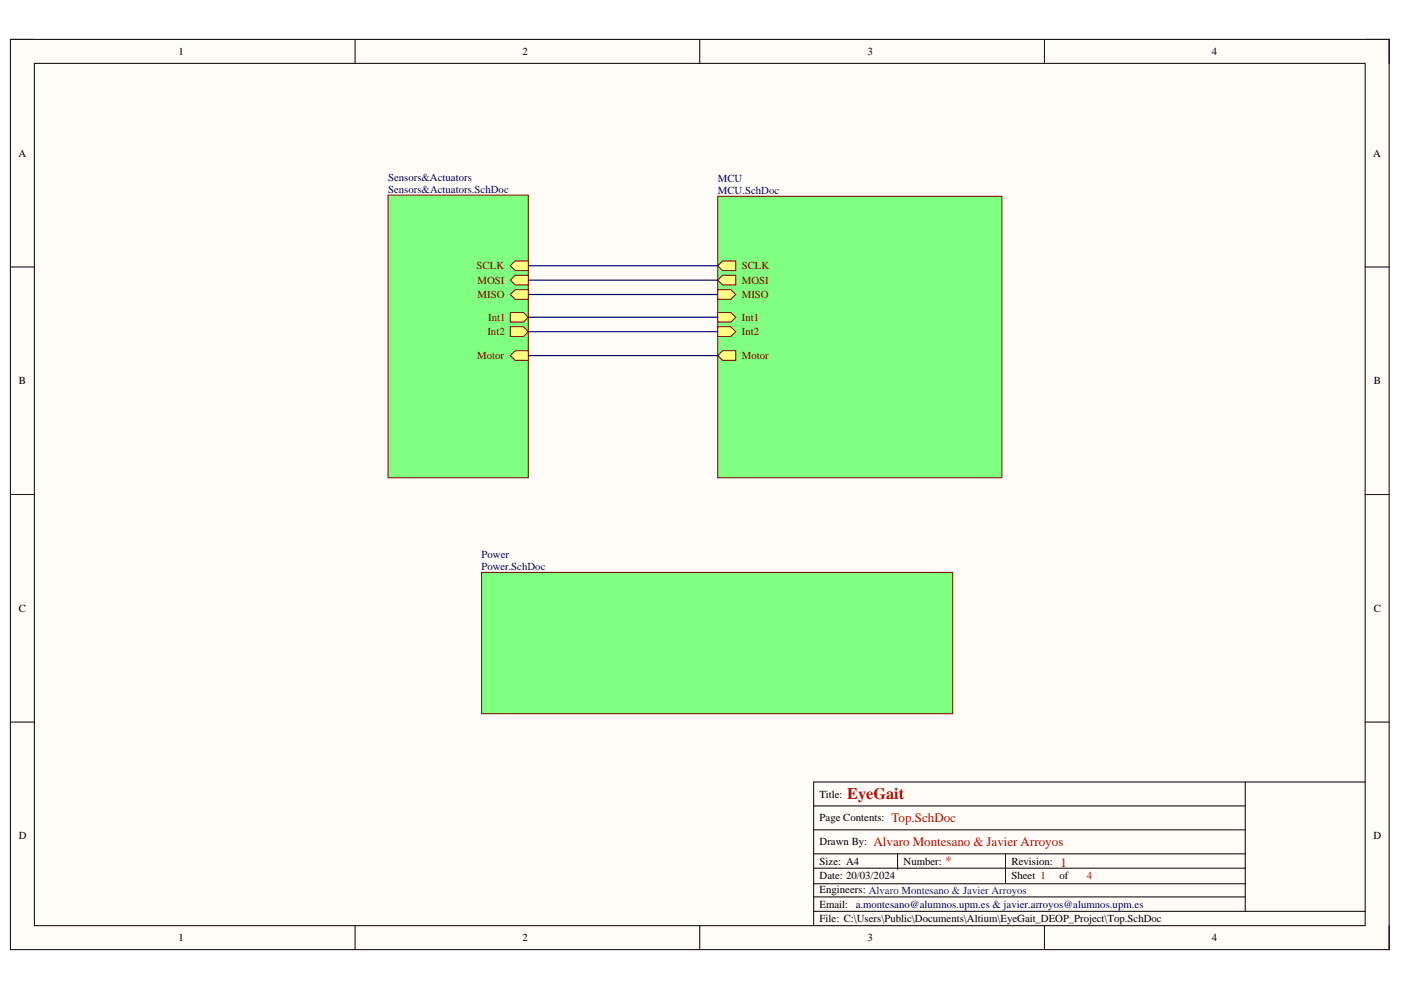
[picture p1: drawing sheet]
<svg xmlns="http://www.w3.org/2000/svg" width="297mm" height="210mm" viewBox="0 0 297 210" stroke-linecap="round" stroke-linejoin="round" font-family="sans-serif">
<path d="M2.2 8.4h292.3v192.9h-292.3z" fill-rule="evenodd" fill="#fffcf8"/>
<path d="M2.2 8.4h292.3v192.9h-292.3z" fill="none" stroke="#000" stroke-width=".21"/>
<path d="M7.3 13.4h282.1v182.9h-282.1z" fill-rule="evenodd" fill="#fffcf8"/>
<g fill="none" stroke="#000" stroke-width=".21">
<path d="M2.2 8.4h5.1M7.3 13.4h282.1v182.9h-282.1zM75.3 8.4v5M148.4 8.4v5M221.4 8.4v5M289.4 8.4h5.1v5M2.2 56.6h5.1M289.4 56.6h5.1M2.2 104.8h5.1M289.4 104.9h5.1M2.2 153.1h5.1M289.4 153.1h5.1"/>
<path d="M172.5 176h91.5M172.5 170.9h91.5M264 165.8v27.4M289.4 165.8h-116.9v30.5M75.3 196.3v5M148.4 196.3v5M172.5 181h91.5M172.5 187.4h91.5M172.5 184.1h91.5M172.5 190.2h91.5M172.5 193.2h116.9M190.3 181v3.3"/>
<path d="M213.2 181v6.1M221.4 196.3v5M294.5 196.3v5"/>
</g>
<path d="M82.3 41.4h29.7v59.9h-29.7z" fill-rule="evenodd" fill="#80ff80"/>
<path d="M82.3 41.4h29.7v59.9h-29.7z" fill="none" stroke="#800000" stroke-width=".21"/>
<path d="M108.2 66.3h2.8l1 1-1 1h-2.8z" fill-rule="evenodd" fill="#ffff80"/>
<path d="M108.2 66.3h2.8l1 1-1 1h-2.8z" fill="none" stroke="#800000" stroke-width=".21"/>
<path d="M108.2 69.3h2.8l1 1-1 1h-2.8z" fill-rule="evenodd" fill="#ffff80"/>
<path d="M108.2 69.3h2.8l1 1-1 1h-2.8z" fill="none" stroke="#800000" stroke-width=".21"/>
<path d="M108.2 62.4l1-1h2.8v2.1h-2.8z" fill-rule="evenodd" fill="#ffff80"/>
<path d="M108.2 62.4l1-1h2.8v2.1h-2.8z" fill="none" stroke="#800000" stroke-width=".21"/>
<path d="M108.2 75.4l1-1h2.8v2h-2.8z" fill-rule="evenodd" fill="#ffff80"/>
<path d="M108.2 75.4l1-1h2.8v2h-2.8z" fill="none" stroke="#800000" stroke-width=".21"/>
<path d="M109.2 55.3h2.8v2.1h-2.8l-1-1z" fill-rule="evenodd" fill="#ffff80"/>
<path d="M109.2 55.3h2.8v2.1h-2.8l-1-1z" fill="none" stroke="#800000" stroke-width=".21"/>
<path d="M109.2 58.4h2.8v2h-2.8l-1-1z" fill-rule="evenodd" fill="#ffff80"/>
<path d="M109.2 58.4h2.8v2h-2.8l-1-1z" fill="none" stroke="#800000" stroke-width=".21"/>
<path d="M152.2 41.6h60.2v59.7h-60.2z" fill-rule="evenodd" fill="#80ff80"/>
<path d="M152.2 41.6h60.2v59.7h-60.2z" fill="none" stroke="#800000" stroke-width=".21"/>
<path d="M153.2 55.3h2.8v2.1h-2.8l-1-1z" fill-rule="evenodd" fill="#ffff80"/>
<path d="M153.2 55.3h2.8v2.1h-2.8l-1-1z" fill="none" stroke="#800000" stroke-width=".21"/>
<path d="M153.2 58.4h2.8v2h-2.8l-1-1z" fill-rule="evenodd" fill="#ffff80"/>
<path d="M153.2 58.4h2.8v2h-2.8l-1-1z" fill="none" stroke="#800000" stroke-width=".21"/>
<path d="M152.2 61.4h2.8l1 1-1 1.1h-2.8z" fill-rule="evenodd" fill="#ffff80"/>
<path d="M152.2 61.4h2.8l1 1-1 1.1h-2.8z" fill="none" stroke="#800000" stroke-width=".21"/>
<path d="M152.2 75.4l1-1h2.8v2h-2.8z" fill-rule="evenodd" fill="#ffff80"/>
<path d="M152.2 75.4l1-1h2.8v2h-2.8z" fill="none" stroke="#800000" stroke-width=".21"/>
<path d="M152.2 69.3h2.8l1 1-1 1h-2.8z" fill-rule="evenodd" fill="#ffff80"/>
<path d="M152.2 69.3h2.8l1 1-1 1h-2.8z" fill="none" stroke="#800000" stroke-width=".21"/>
<path d="M152.2 66.3h2.8l1 1-1 1h-2.8z" fill-rule="evenodd" fill="#ffff80"/>
<path d="M152.2 66.3h2.8l1 1-1 1h-2.8z" fill="none" stroke="#800000" stroke-width=".21"/>
<path d="M102.1 121.4h99.9v29.9h-99.9z" fill-rule="evenodd" fill="#80ff80"/>
<path d="M102.1 121.4h99.9v29.9h-99.9z" fill="none" stroke="#800000" stroke-width=".21"/>
<path d="M112 59.4h40.2M112 56.4h40.2M112 62.4h40.2M112 75.4h40.2M112 67.3h40.2M112 70.3h40.2" fill="none" stroke="#000080" stroke-width=".25"/>
<text font-size="3.4" fill="#d50000" x="179.6" y="169.5">EyeGait</text>
<g font-size="2.7" fill="#d50000">
<text x="185.2" y="179.4">Alvaro Montesano &amp; Javier Arroyos</text>
<text x="189" y="174.3">Top.SchDoc</text>
<text x="200.5" y="183.5">*</text>
<text x="224.9" y="183.7">1</text>
</g>
<g font-size="2.3">
<text x="37.9" y="11.7">1</text>
<text x="110.8" y="11.7">2</text>
<text x="184" y="11.7">3</text>
<text x="256.9" y="11.7">4</text>
<text x="3.9" y="33.2">A</text>
<text x="291.1" y="33.2">A</text>
<text x="4" y="81.5">B</text>
<text x="291.3" y="81.5">B</text>
<text x="4" y="129.7">C</text>
<text x="291.3" y="129.7">C</text>
<text x="173.8" y="169.1">Title:</text>
<text x="4" y="178">D</text>
<text x="173.8" y="179.2">Drawn By:</text>
<text x="173.8" y="174.2">Page Contents:</text>
<text x="291.2" y="178">D</text>
<text x="173.8" y="183.3">Size: A4</text>
<text x="191.6" y="183.3">Number:</text>
<text x="214.5" y="183.3">Revision:</text>
<text x="173.8" y="186.3">Date: 20/03/2024</text>
<text x="173.8" y="189.4">Engineers: Alvaro Montesano &amp; Javier Arroyos</text>
<text x="214.5" y="186.3">Sheet 1</text>
<text x="224.6" y="186.3">of</text>
<text x="173.8" y="195.5">File: C:\Users\Public\Documents\Altium\EyeGait_DEOP_Project\Top.SchDoc</text>
<text x="173.8" y="192.4">Email: a.montesano@alumnos.upm.es &amp; javier.arroyos@alumnos.upm.es</text>
<text x="37.9" y="199.6">1</text>
<text x="110.8" y="199.6">2</text>
<text x="184" y="199.6">3</text>
<text x="256.9" y="199.6">4</text>
</g>
<g font-size="2.3" fill="#000080">
<text x="82.3" y="38.3">Sensors&amp;Actuators</text>
<text x="82.3" y="40.9">Sensors&amp;Actuators.SchDoc</text>
<text x="152.2" y="38.6">MCU</text>
<text x="152.2" y="41.1">MCU.SchDoc</text>
<text x="102.1" y="118.3">Power</text>
<text x="102.1" y="120.8">Power.SchDoc</text>
</g>
<g font-size="2.3" fill="#800000">
<text x="101.1" y="57.1">SCLK</text>
<text x="157.3" y="57.1">SCLK</text>
<text x="101.3" y="63.2">MISO</text>
<text x="101.3" y="60.1">MOSI</text>
<text x="157.3" y="60.1">MOSI</text>
<text x="157.3" y="63.2">MISO</text>
<text x="103.3" y="71.1">Int2</text>
<text x="103.5" y="68">Int1</text>
<text x="157.3" y="71.1">Int2</text>
<text x="157.3" y="68">Int1</text>
<text x="101.2" y="76.1">Motor</text>
<text x="157.3" y="76.1">Motor</text>
</g>
<text font-size="2.3" fill="#d50000" x="230.4" y="186.3">4</text>
</svg>
